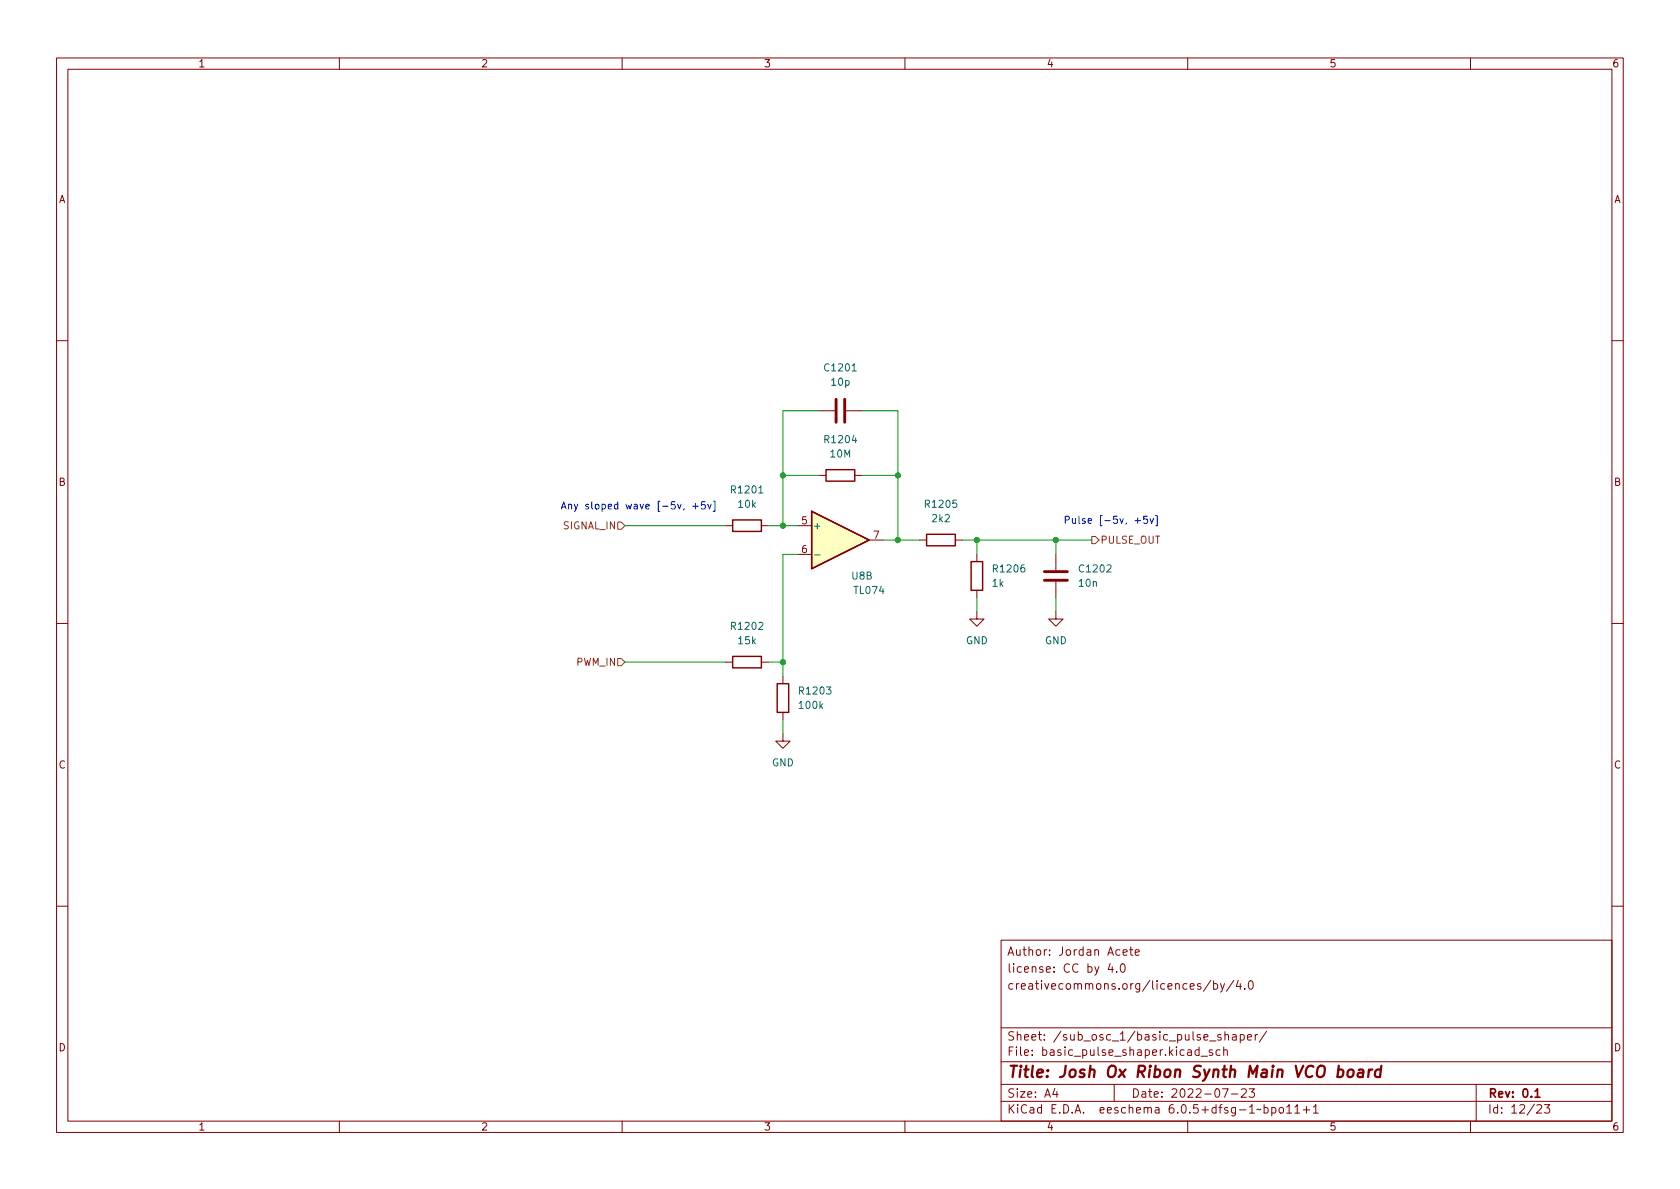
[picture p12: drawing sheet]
(kicad_sch (version 20211123) (generator eeschema)

 (paper "A4")

 (title_block
  (title "Josh Ox Ribon Synth Main VCO board")
  (date "2022-07-23")
  (rev "0.1")
  (comment 2 "creativecommons.org/licences/by/4.0")
  (comment 3 "license: CC by 4.0")
  (comment 4 "Author: Jordan Acete"))

 (lib_symbols
  (symbol "Amplifier_Operational:TL074" (pin_names (offset 0.127)) (in_bom yes) (on_board yes)
   (property "Reference" "U" (id 0) (at 0 5.08 0) (effects (font (size 1.27 1.27)) (justify left)))
   (property "Value" "TL074" (id 1) (at 0 -5.08 0) (effects (font (size 1.27 1.27)) (justify left)))
   (property "Footprint" "" (id 2) (at -1.27 2.54 0) (effects (font (size 1.27 1.27)) hide))
   (property "Datasheet" "http://www.ti.com/lit/ds/symlink/tl071.pdf" (id 3) (at 1.27 5.08 0) (effects (font (size 1.27 1.27)) hide))
   (property "ki_locked" "" (id 4) (at 0 0 0) (effects (font (size 1.27 1.27))))
   (symbol "TL074_1_1"
    (polyline (pts (xy -5.08 5.08) (xy 5.08 0) (xy -5.08 -5.08) (xy -5.08 5.08)) (stroke (width 0.254) (type default) (color 0 0 0 0)) (fill (type background)))
    (pin output line (at 7.62 0 180) (length 2.54) (name "~" (effects (font (size 1.27 1.27)))) (number "1" (effects (font (size 1.27 1.27)))))
    (pin input line (at -7.62 -2.54 0) (length 2.54) (name "-" (effects (font (size 1.27 1.27)))) (number "2" (effects (font (size 1.27 1.27)))))
    (pin input line (at -7.62 2.54 0) (length 2.54) (name "+" (effects (font (size 1.27 1.27)))) (number "3" (effects (font (size 1.27 1.27))))))
   (symbol "TL074_2_1"
    (polyline (pts (xy -5.08 5.08) (xy 5.08 0) (xy -5.08 -5.08) (xy -5.08 5.08)) (stroke (width 0.254) (type default) (color 0 0 0 0)) (fill (type background)))
    (pin input line (at -7.62 2.54 0) (length 2.54) (name "+" (effects (font (size 1.27 1.27)))) (number "5" (effects (font (size 1.27 1.27)))))
    (pin input line (at -7.62 -2.54 0) (length 2.54) (name "-" (effects (font (size 1.27 1.27)))) (number "6" (effects (font (size 1.27 1.27)))))
    (pin output line (at 7.62 0 180) (length 2.54) (name "~" (effects (font (size 1.27 1.27)))) (number "7" (effects (font (size 1.27 1.27))))))
   (symbol "TL074_3_1"
    (polyline (pts (xy -5.08 5.08) (xy 5.08 0) (xy -5.08 -5.08) (xy -5.08 5.08)) (stroke (width 0.254) (type default) (color 0 0 0 0)) (fill (type background)))
    (pin input line (at -7.62 2.54 0) (length 2.54) (name "+" (effects (font (size 1.27 1.27)))) (number "10" (effects (font (size 1.27 1.27)))))
    (pin output line (at 7.62 0 180) (length 2.54) (name "~" (effects (font (size 1.27 1.27)))) (number "8" (effects (font (size 1.27 1.27)))))
    (pin input line (at -7.62 -2.54 0) (length 2.54) (name "-" (effects (font (size 1.27 1.27)))) (number "9" (effects (font (size 1.27 1.27))))))
   (symbol "TL074_4_1"
    (polyline (pts (xy -5.08 5.08) (xy 5.08 0) (xy -5.08 -5.08) (xy -5.08 5.08)) (stroke (width 0.254) (type default) (color 0 0 0 0)) (fill (type background)))
    (pin input line (at -7.62 2.54 0) (length 2.54) (name "+" (effects (font (size 1.27 1.27)))) (number "12" (effects (font (size 1.27 1.27)))))
    (pin input line (at -7.62 -2.54 0) (length 2.54) (name "-" (effects (font (size 1.27 1.27)))) (number "13" (effects (font (size 1.27 1.27)))))
    (pin output line (at 7.62 0 180) (length 2.54) (name "~" (effects (font (size 1.27 1.27)))) (number "14" (effects (font (size 1.27 1.27))))))
   (symbol "TL074_5_1"
    (pin power_in line (at -2.54 -7.62 90) (length 3.81) (name "V-" (effects (font (size 1.27 1.27)))) (number "11" (effects (font (size 1.27 1.27)))))
    (pin power_in line (at -2.54 7.62 270) (length 3.81) (name "V+" (effects (font (size 1.27 1.27)))) (number "4" (effects (font (size 1.27 1.27)))))))
  (symbol "Device:C" (pin_numbers hide) (pin_names (offset 0.254)) (in_bom yes) (on_board yes)
   (property "Reference" "C" (id 0) (at 0.635 2.54 0) (effects (font (size 1.27 1.27)) (justify left)))
   (property "Value" "C" (id 1) (at 0.635 -2.54 0) (effects (font (size 1.27 1.27)) (justify left)))
   (property "Footprint" "" (id 2) (at 0.9652 -3.81 0) (effects (font (size 1.27 1.27)) hide))
   (property "Datasheet" "~" (id 3) (at 0 0 0) (effects (font (size 1.27 1.27)) hide))
   (symbol "C_0_1"
    (polyline (pts (xy -2.032 -0.762) (xy 2.032 -0.762)) (stroke (width 0.508) (type default) (color 0 0 0 0)) (fill (type none)))
    (polyline (pts (xy -2.032 0.762) (xy 2.032 0.762)) (stroke (width 0.508) (type default) (color 0 0 0 0)) (fill (type none))))
   (symbol "C_1_1"
    (pin passive line (at 0 3.81 270) (length 2.794) (name "~" (effects (font (size 1.27 1.27)))) (number "1" (effects (font (size 1.27 1.27)))))
    (pin passive line (at 0 -3.81 90) (length 2.794) (name "~" (effects (font (size 1.27 1.27)))) (number "2" (effects (font (size 1.27 1.27)))))))
  (symbol "Device:R" (pin_numbers hide) (pin_names (offset 0)) (in_bom yes) (on_board yes)
   (property "Reference" "R" (id 0) (at 2.032 0 90) (effects (font (size 1.27 1.27))))
   (property "Value" "R" (id 1) (at 0 0 90) (effects (font (size 1.27 1.27))))
   (property "Footprint" "" (id 2) (at -1.778 0 90) (effects (font (size 1.27 1.27)) hide))
   (property "Datasheet" "~" (id 3) (at 0 0 0) (effects (font (size 1.27 1.27)) hide))
   (symbol "R_0_1"
    (rectangle (start -1.016 -2.54) (end 1.016 2.54) (stroke (width 0.254) (type default) (color 0 0 0 0)) (fill (type none))))
   (symbol "R_1_1"
    (pin passive line (at 0 3.81 270) (length 1.27) (name "~" (effects (font (size 1.27 1.27)))) (number "1" (effects (font (size 1.27 1.27)))))
    (pin passive line (at 0 -3.81 90) (length 1.27) (name "~" (effects (font (size 1.27 1.27)))) (number "2" (effects (font (size 1.27 1.27)))))))
  (symbol "power:GND" (power) (pin_names (offset 0)) (in_bom yes) (on_board yes)
   (property "Reference" "#PWR" (id 0) (at 0 -6.35 0) (effects (font (size 1.27 1.27)) hide))
   (property "Value" "GND" (id 1) (at 0 -3.81 0) (effects (font (size 1.27 1.27))))
   (property "Footprint" "" (id 2) (at 0 0 0) (effects (font (size 1.27 1.27)) hide))
   (property "Datasheet" "" (id 3) (at 0 0 0) (effects (font (size 1.27 1.27)) hide))
   (symbol "GND_0_1"
    (polyline (pts (xy 0 0) (xy 0 -1.27) (xy 1.27 -1.27) (xy 0 -2.54) (xy -1.27 -1.27) (xy 0 -1.27)) (stroke (width 0) (type default) (color 0 0 0 0)) (fill (type none))))
   (symbol "GND_1_1"
    (pin power_in line (at 0 0 270) (length 0) hide (name "GND" (effects (font (size 1.27 1.27)))) (number "1" (effects (font (size 1.27 1.27))))))))

 (junction (at 172.72 95.25) (diameter 0) (color 0 0 0 0))
 (junction (at 158.75 83.82) (diameter 0) (color 0 0 0 0))
 (junction (at 138.43 83.82) (diameter 0) (color 0 0 0 0))
 (junction (at 138.43 92.71) (diameter 0) (color 0 0 0 0))
 (junction (at 186.69 95.25) (diameter 0) (color 0 0 0 0))
 (junction (at 158.75 95.25) (diameter 0) (color 0 0 0 0))
 (junction (at 138.43 116.84) (diameter 0) (color 0 0 0 0))

 (wire (pts (xy 158.75 95.25) (xy 158.75 83.82)) (stroke (width 0) (type default) (color 0 0 0 0)))
 (wire (pts (xy 135.89 116.84) (xy 138.43 116.84)) (stroke (width 0) (type default) (color 0 0 0 0)))
 (wire (pts (xy 138.43 83.82) (xy 144.78 83.82)) (stroke (width 0) (type default) (color 0 0 0 0)))
 (wire (pts (xy 138.43 127) (xy 138.43 129.54)) (stroke (width 0) (type default) (color 0 0 0 0)))
 (wire (pts (xy 158.75 72.39) (xy 152.4 72.39)) (stroke (width 0) (type default) (color 0 0 0 0)))
 (wire (pts (xy 138.43 92.71) (xy 138.43 83.82)) (stroke (width 0) (type default) (color 0 0 0 0)))
 (wire (pts (xy 158.75 83.82) (xy 158.75 72.39)) (stroke (width 0) (type default) (color 0 0 0 0)))
 (wire (pts (xy 152.4 83.82) (xy 158.75 83.82)) (stroke (width 0) (type default) (color 0 0 0 0)))
 (wire (pts (xy 138.43 116.84) (xy 138.43 97.79)) (stroke (width 0) (type default) (color 0 0 0 0)))
 (wire (pts (xy 172.72 105.41) (xy 172.72 107.95)) (stroke (width 0) (type default) (color 0 0 0 0)))
 (wire (pts (xy 156.21 95.25) (xy 158.75 95.25)) (stroke (width 0) (type default) (color 0 0 0 0)))
 (wire (pts (xy 110.49 92.71) (xy 128.27 92.71)) (stroke (width 0) (type default) (color 0 0 0 0)))
 (wire (pts (xy 138.43 92.71) (xy 140.97 92.71)) (stroke (width 0) (type default) (color 0 0 0 0)))
 (wire (pts (xy 186.69 105.41) (xy 186.69 107.95)) (stroke (width 0) (type default) (color 0 0 0 0)))
 (wire (pts (xy 186.69 95.25) (xy 186.69 97.79)) (stroke (width 0) (type default) (color 0 0 0 0)))
 (wire (pts (xy 186.69 95.25) (xy 193.04 95.25)) (stroke (width 0) (type default) (color 0 0 0 0)))
 (wire (pts (xy 172.72 95.25) (xy 186.69 95.25)) (stroke (width 0) (type default) (color 0 0 0 0)))
 (wire (pts (xy 138.43 72.39) (xy 138.43 83.82)) (stroke (width 0) (type default) (color 0 0 0 0)))
 (wire (pts (xy 110.49 116.84) (xy 128.27 116.84)) (stroke (width 0) (type default) (color 0 0 0 0)))
 (wire (pts (xy 135.89 92.71) (xy 138.43 92.71)) (stroke (width 0) (type default) (color 0 0 0 0)))
 (wire (pts (xy 144.78 72.39) (xy 138.43 72.39)) (stroke (width 0) (type default) (color 0 0 0 0)))
 (wire (pts (xy 138.43 97.79) (xy 140.97 97.79)) (stroke (width 0) (type default) (color 0 0 0 0)))
 (wire (pts (xy 158.75 95.25) (xy 162.56 95.25)) (stroke (width 0) (type default) (color 0 0 0 0)))
 (wire (pts (xy 138.43 119.38) (xy 138.43 116.84)) (stroke (width 0) (type default) (color 0 0 0 0)))
 (wire (pts (xy 172.72 95.25) (xy 170.18 95.25)) (stroke (width 0) (type default) (color 0 0 0 0)))
 (wire (pts (xy 172.72 97.79) (xy 172.72 95.25)) (stroke (width 0) (type default) (color 0 0 0 0)))

 (text "Any sloped wave [-5v, +5v]" (at 99.06 90.17 0) (effects (font (size 1.27 1.27)) (justify left bottom)))
 (text "Pulse [-5v, +5v]" (at 187.96 92.71 0) (effects (font (size 1.27 1.27)) (justify left bottom)))

 (hierarchical_label "PULSE_OUT" (shape output) (at 193.04 95.25 0) (effects (font (size 1.27 1.27)) (justify left)))
 (hierarchical_label "SIGNAL_IN" (shape input) (at 110.49 92.71 180) (effects (font (size 1.27 1.27)) (justify right)))
 (hierarchical_label "PWM_IN" (shape input) (at 110.49 116.84 180) (effects (font (size 1.27 1.27)) (justify right)))

 (symbol (lib_id "power:GND") (at 186.69 107.95 0) (unit 1) (in_bom yes) (on_board yes) (fields_autoplaced)
  (property "Reference" "#PWR01203" (id 0) (at 186.69 114.3 0) (effects (font (size 1.27 1.27)) hide))
  (property "Value" "GND" (id 1) (at 186.69 113.03 0))
  (property "Footprint" "" (id 2) (at 186.69 107.95 0) (effects (font (size 1.27 1.27)) hide))
  (property "Datasheet" "" (id 3) (at 186.69 107.95 0) (effects (font (size 1.27 1.27)) hide)) (pin "1"))

 (symbol (lib_id "Device:R") (at 132.08 92.71 90) (unit 1) (in_bom yes) (on_board yes) (fields_autoplaced)
  (property "Reference" "R1201" (id 0) (at 132.08 86.36 90))
  (property "Value" "10k" (id 1) (at 132.08 88.9 90))
  (property "Footprint" "Resistor_SMD:R_0805_2012Metric" (id 2) (at 132.08 94.488 90) (effects (font (size 1.27 1.27)) hide))
  (property "Datasheet" "~" (id 3) (at 132.08 92.71 0) (effects (font (size 1.27 1.27)) hide)) (pin "1") (pin "2"))

 (symbol (lib_id "Device:R") (at 166.37 95.25 90) (unit 1) (in_bom yes) (on_board yes) (fields_autoplaced)
  (property "Reference" "R1205" (id 0) (at 166.37 88.9 90))
  (property "Value" "2k2" (id 1) (at 166.37 91.44 90))
  (property "Footprint" "Resistor_SMD:R_0805_2012Metric" (id 2) (at 166.37 97.028 90) (effects (font (size 1.27 1.27)) hide))
  (property "Datasheet" "~" (id 3) (at 166.37 95.25 0) (effects (font (size 1.27 1.27)) hide)) (pin "1") (pin "2"))

 (symbol (lib_id "Device:C") (at 148.59 72.39 90) (unit 1) (in_bom yes) (on_board yes) (fields_autoplaced)
  (property "Reference" "C1201" (id 0) (at 148.59 64.77 90))
  (property "Value" "10p" (id 1) (at 148.59 67.31 90))
  (property "Footprint" "Capacitor_SMD:C_0805_2012Metric" (id 2) (at 152.4 71.4248 0) (effects (font (size 1.27 1.27)) hide))
  (property "Datasheet" "~" (id 3) (at 148.59 72.39 0) (effects (font (size 1.27 1.27)) hide)) (pin "1") (pin "2"))

 (symbol (lib_id "Amplifier_Operational:TL074") (at 148.59 95.25 0) (unit 2) (in_bom yes) (on_board yes)
  (property "Reference" "U8" (id 0) (at 152.4 101.6 0))
  (property "Value" "TL074" (id 1) (at 153.67 104.14 0))
  (property "Footprint" "Package_SO:SOIC-14_3.9x8.7mm_P1.27mm" (id 2) (at 147.32 92.71 0) (effects (font (size 1.27 1.27)) hide))
  (property "Datasheet" "http://www.ti.com/lit/ds/symlink/tl071.pdf" (id 3) (at 149.86 90.17 0) (effects (font (size 1.27 1.27)) hide)) (pin "1") (pin "2") (pin "3") (pin "5") (pin "6") (pin "7") (pin "10") (pin "8") (pin "9") (pin "12") (pin "13") (pin "14") (pin "11") (pin "4"))

 (symbol (lib_id "Device:R") (at 132.08 116.84 90) (unit 1) (in_bom yes) (on_board yes) (fields_autoplaced)
  (property "Reference" "R1202" (id 0) (at 132.08 110.49 90))
  (property "Value" "15k" (id 1) (at 132.08 113.03 90))
  (property "Footprint" "Resistor_SMD:R_0805_2012Metric" (id 2) (at 132.08 118.618 90) (effects (font (size 1.27 1.27)) hide))
  (property "Datasheet" "~" (id 3) (at 132.08 116.84 0) (effects (font (size 1.27 1.27)) hide)) (pin "1") (pin "2"))

 (symbol (lib_id "Device:R") (at 172.72 101.6 180) (unit 1) (in_bom yes) (on_board yes) (fields_autoplaced)
  (property "Reference" "R1206" (id 0) (at 175.26 100.3299 0) (effects (font (size 1.27 1.27)) (justify right)))
  (property "Value" "1k" (id 1) (at 175.26 102.8699 0) (effects (font (size 1.27 1.27)) (justify right)))
  (property "Footprint" "Resistor_SMD:R_0805_2012Metric" (id 2) (at 174.498 101.6 90) (effects (font (size 1.27 1.27)) hide))
  (property "Datasheet" "~" (id 3) (at 172.72 101.6 0) (effects (font (size 1.27 1.27)) hide)) (pin "1") (pin "2"))

 (symbol (lib_id "Device:R") (at 148.59 83.82 90) (unit 1) (in_bom yes) (on_board yes) (fields_autoplaced)
  (property "Reference" "R1204" (id 0) (at 148.59 77.47 90))
  (property "Value" "10M" (id 1) (at 148.59 80.01 90))
  (property "Footprint" "Resistor_SMD:R_0805_2012Metric" (id 2) (at 148.59 85.598 90) (effects (font (size 1.27 1.27)) hide))
  (property "Datasheet" "~" (id 3) (at 148.59 83.82 0) (effects (font (size 1.27 1.27)) hide)) (pin "1") (pin "2"))

 (symbol (lib_id "power:GND") (at 172.72 107.95 0) (unit 1) (in_bom yes) (on_board yes) (fields_autoplaced)
  (property "Reference" "#PWR01202" (id 0) (at 172.72 114.3 0) (effects (font (size 1.27 1.27)) hide))
  (property "Value" "GND" (id 1) (at 172.72 113.03 0))
  (property "Footprint" "" (id 2) (at 172.72 107.95 0) (effects (font (size 1.27 1.27)) hide))
  (property "Datasheet" "" (id 3) (at 172.72 107.95 0) (effects (font (size 1.27 1.27)) hide)) (pin "1"))

 (symbol (lib_id "Device:C") (at 186.69 101.6 180) (unit 1) (in_bom yes) (on_board yes) (fields_autoplaced)
  (property "Reference" "C1202" (id 0) (at 190.5 100.3299 0) (effects (font (size 1.27 1.27)) (justify right)))
  (property "Value" "10n" (id 1) (at 190.5 102.8699 0) (effects (font (size 1.27 1.27)) (justify right)))
  (property "Footprint" "Capacitor_SMD:C_0805_2012Metric" (id 2) (at 185.7248 97.79 0) (effects (font (size 1.27 1.27)) hide))
  (property "Datasheet" "~" (id 3) (at 186.69 101.6 0) (effects (font (size 1.27 1.27)) hide)) (pin "1") (pin "2"))

 (symbol (lib_id "power:GND") (at 138.43 129.54 0) (unit 1) (in_bom yes) (on_board yes) (fields_autoplaced)
  (property "Reference" "#PWR01201" (id 0) (at 138.43 135.89 0) (effects (font (size 1.27 1.27)) hide))
  (property "Value" "GND" (id 1) (at 138.43 134.62 0))
  (property "Footprint" "" (id 2) (at 138.43 129.54 0) (effects (font (size 1.27 1.27)) hide))
  (property "Datasheet" "" (id 3) (at 138.43 129.54 0) (effects (font (size 1.27 1.27)) hide)) (pin "1"))

 (symbol (lib_id "Device:R") (at 138.43 123.19 0) (unit 1) (in_bom yes) (on_board yes) (fields_autoplaced)
  (property "Reference" "R1203" (id 0) (at 140.97 121.9199 0) (effects (font (size 1.27 1.27)) (justify left)))
  (property "Value" "100k" (id 1) (at 140.97 124.4599 0) (effects (font (size 1.27 1.27)) (justify left)))
  (property "Footprint" "Resistor_SMD:R_0805_2012Metric" (id 2) (at 136.652 123.19 90) (effects (font (size 1.27 1.27)) hide))
  (property "Datasheet" "~" (id 3) (at 138.43 123.19 0) (effects (font (size 1.27 1.27)) hide)) (pin "1") (pin "2")))
